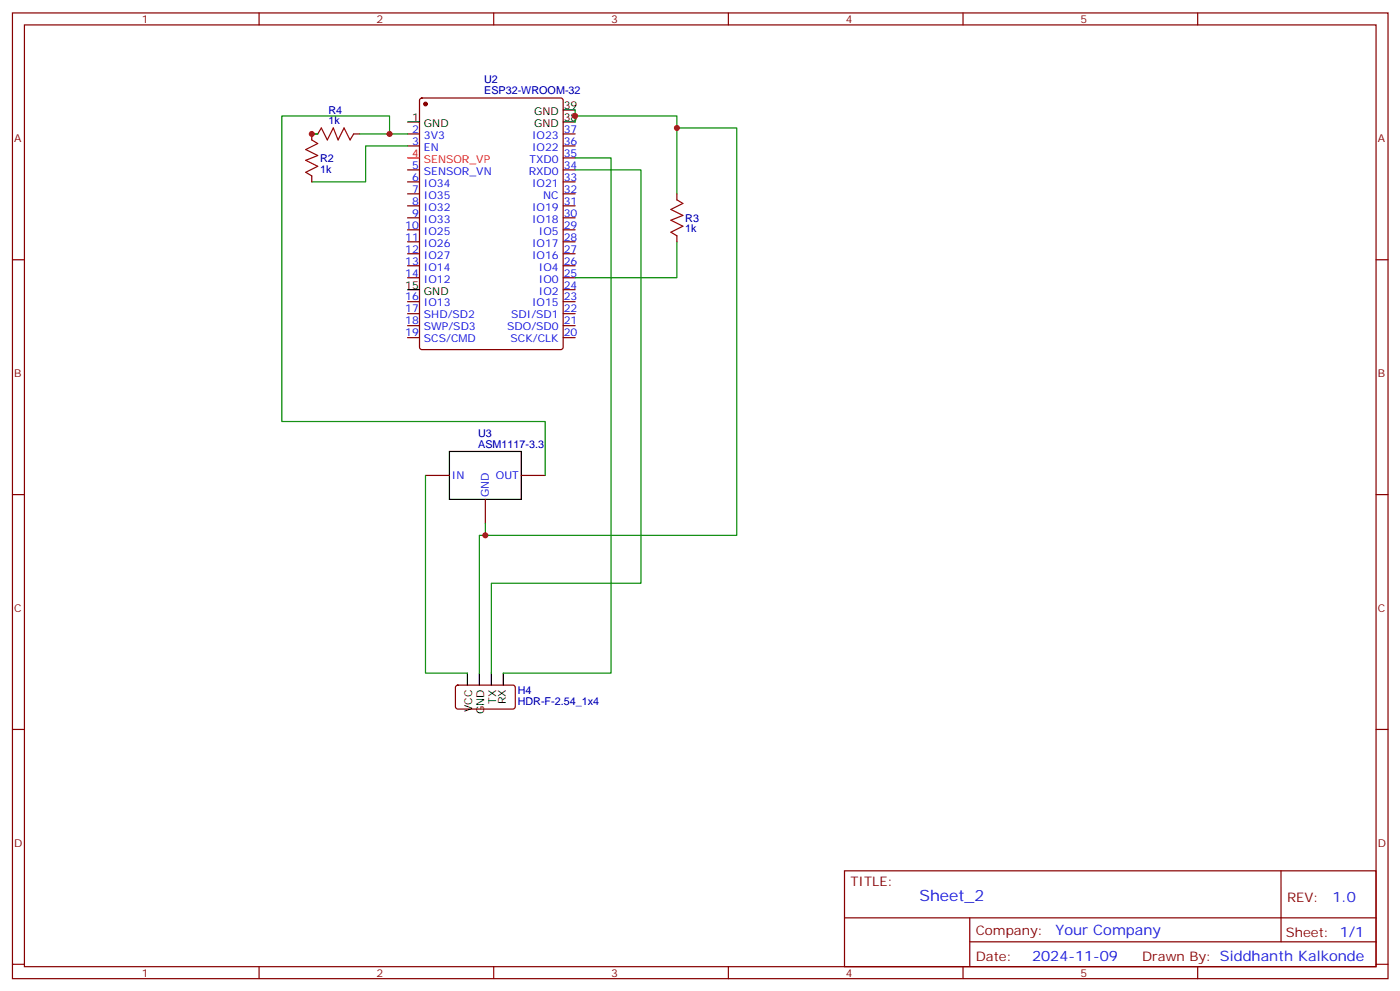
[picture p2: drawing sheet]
<svg xmlns="http://www.w3.org/2000/svg" width="413mm" height="292mm" viewBox="0 0 413 292" stroke-linecap="round" stroke-linejoin="round" font-family="sans-serif">
<g fill="none" stroke="#870000" stroke-width=".35">
<path d="M3.7 3.8h405.3v284.3h-405.3zM7.2 7.3h398.3v277.3h-398.3zM76.3 3.8v3.5M145.5 3.8v3.5M214.6 3.8v3.5M283.8 3.8v3.5M352.9 3.8v3.5M93.6 39.4h-1.7v1.8M104.2 39.4h1.8M120.1 39.4h3.5M123.8 29.1l.5-.2h40.9l.7 .4v72.9l-.4 .7h-41.2l-.6-.4-.1-72.9zM165.9 39.4h3.6"/>
<path d="M91.9 51.8v1.8M120.1 43h3.5M120.1 50h3.5M120.1 53.6h3.5M120.1 57.1h3.5M165.9 43h3.6M165.9 50h3.6M165.9 53.6h3.6M165.9 57.1h3.6M165.9 46.5h3.6M199.5 57.1v1.7M3.7 76.5h3.5"/>
<path d="M120.1 60.6h3.5M120.1 64.1h3.5M120.1 67.7h3.5M120.1 71.2h3.5M120.1 74.7h3.5M120.1 78.2h3.5M165.9 60.6h3.6M165.9 64.1h3.6M165.9 67.7h3.6M165.9 71.2h3.6M165.9 74.7h3.6M165.9 78.2h3.6"/>
<path d="M199.5 69.4v1.8M405.5 76.5h3.5M120.1 81.8h3.5M120.1 88.8h3.5M120.1 92.4h3.5M120.1 95.9h3.5M120.1 99.4h3.5M165.9 81.8h3.6M165.9 88.8h3.6M165.9 92.4h3.6M165.9 95.9h3.6M165.9 99.4h3.6"/>
<path d="M165.9 85.3h3.6M125.4 140h7M153.6 140h7.1M3.7 145.6h3.5M143 147v7.1M405.5 145.6h3.5M3.7 214.8h3.5M134.4 201.9l.5-.2 16.5 .1 .4 .6v5.9l-.7 .5-16.5-.1-.4-.6v-5.7zM405.5 214.8h3.5M248.8 256.4h156.7v28.2h-156.7zM377.5 256.4v20.9M248.9 270.2h156.5"/>
<path d="M285.8 277.3h119.6M285.8 270.2v14.2M3.7 283.9h3.5M76.3 284.6v3.5M145.5 284.6v3.5M214.6 284.6v3.5M283.8 284.6v3.5M352.9 284.6v3.5M405.5 283.9h3.5"/>
</g>
<path d="M120.1 35.9h3.5M165.9 35.9h3.6M165.9 32.4h3.6M120.1 85.3h3.5M132.4 132.9h21.2v14.1h-21.2zM137.7 198.2v3.5M141.3 198.2v3.5M144.8 198.2v3.5M148.3 198.2v3.5" fill="none" stroke="#000" stroke-width=".35"/>
<circle cx="125.4" cy="30.6" r=".53" fill="#870000" stroke="#870000" stroke-width=".35"/>
<path d="M120.1 46.5h3.5" fill="none" stroke="#f00" stroke-width=".35"/>
<path d="M93.6 39.4l1.1-1.7 1.7 3.5 1.8-3.5 1.4 3.5 1.8-3.5 1.8 3.5 1-1.8M91.9 41.2l1.7 1.1-3.5 1.7 3.5 1.8-3.5 1.4 3.5 1.8-3.5 1.7 1.8 1.1M199.5 58.8l1.7 1.1-3.5 1.8 3.5 1.7-3.5 1.4 3.5 1.8-3.5 1.8 1.8 1" fill="none" stroke="#a10000" stroke-width=".35"/>
<path d="M91.9 39.4h1.7M106 39.4h14.1M114.8 39.4v-5.3h-31.8v90h77.7v15.9M169.5 35.9v-1.8h30v23M169.5 32.4v1.7M199.5 37.7h17.6v119.9h-74.1v-3.5M120.1 43h-12.4v10.6h-15.8M169.5 50h19.4v121.7h-44.1v26.5M169.5 46.5h10.6v151.7h-31.8M199.5 71.2v10.6h-30M125.4 140v58.2h12.3M143 157.6h-1.7v40.6" fill="none" stroke="#008700" stroke-width=".35"/>
<g fill="#c00">
<circle cx="169.5" cy="34.1" r=".88"/>
<circle cx="114.8" cy="39.4" r=".88"/>
<circle cx="199.5" cy="37.7" r=".88"/>
<circle cx="143" cy="157.6" r=".88"/>
<circle cx="91.9" cy="39.4" r=".88"/>
</g>
<text font-size="4.6" fill="#00f" x="270.9" y="265.4">Sheet_2</text>
<g font-size="4.2" fill="#00f">
<text x="392.6" y="265.7">1.0</text>
<text x="311" y="275.2">Your Company</text>
<text x="304.1" y="283">2024-11-09</text>
</g>
<g font-size="3.9" fill="#800">
<text x="250.6" y="261">TITLE:</text>
<text x="379.2" y="265.7">REV:</text>
<text x="287.5" y="275.2">Company:</text>
<text x="378.9" y="275.8">Sheet: 1/1</text>
<text x="287.5" y="282.9">Date:</text>
<text x="336.6" y="282.9">Drawn By: Siddhanth Kalkonde</text>
</g>
<g font-size="3.2" fill="#800">
<text x="41.8" y="6.8">1</text>
<text x="110.9" y="6.8">2</text>
<text x="180.1" y="6.8">3</text>
<text x="249.2" y="6.8">4</text>
<text x="318.3" y="6.8">5</text>
<text x="4.2" y="41.9">A</text>
<text x="406" y="41.9">A</text>
<text x="4.2" y="111.1">B</text>
<text x="406" y="111.1">B</text>
<text x="4.2" y="180.2">C</text>
<text x="406" y="180.2">C</text>
<text x="4.2" y="249.3">D</text>
<text x="406" y="249.3">D</text>
<text x="41.8" y="287.6">1</text>
<text x="110.9" y="287.6">2</text>
<text x="180.1" y="287.6">3</text>
<text x="249.2" y="287.6">4</text>
<text x="318.3" y="287.6">5</text>
</g>
<g font-size="3.2" fill="#000080">
<text x="142.7" y="27.7">ESP32-WROOM-32</text>
<text x="142.7" y="24.5">U2</text>
<text x="96.8" y="33.4">R4</text>
<text x="96.8" y="36.6">1k</text>
<text x="94.3" y="47.6">R2</text>
<text x="94.3" y="50.8">1k</text>
<text x="201.9" y="65.3">R3</text>
<text x="201.9" y="68.4">1k</text>
<text x="140.9" y="131.9">ASM1117-3.3</text>
<text x="140.9" y="128.7">U3</text>
<text x="152.5" y="207.6">HDR-F-2.54_1x4</text>
<text x="152.5" y="204.4">H4</text>
</g>
<g font-size="3.2">
<text x="121.4" y="35.6">1</text>
<text x="157.4" y="33.8">GND</text>
<text x="166.1" y="35.6">38</text>
<text x="166.1" y="32">39</text>
<text x="124.9" y="37.3">GND</text>
<text x="157.4" y="37.3">GND</text>
<text x="119.4" y="84.9">15</text>
<text x="124.9" y="86.7">GND</text>
<text x="139.1" y="209.6" transform="rotate(-90 139.1 209.6)">VCC</text>
<text x="146.2" y="207.2" transform="rotate(-90 146.2 207.2)">TX</text>
<text x="149" y="207.4" transform="rotate(-90 149 207.4)">RX</text>
<text x="142.7" y="210.3" transform="rotate(-90 142.7 210.3)">GND</text>
</g>
<g font-size="3.2" fill="#00f">
<text x="121.4" y="39.1">2</text>
<text x="124.9" y="40.9">3V3</text>
<text x="156.8" y="40.9">IO23</text>
<text x="166.1" y="39.1">37</text>
<text x="121.4" y="42.6">3</text>
<text x="124.9" y="44.4">EN</text>
<text x="156.1" y="47.9">TXD0</text>
<text x="156.8" y="44.4">IO22</text>
<text x="166.1" y="46.1">35</text>
<text x="166.1" y="42.6">36</text>
<text x="121.4" y="49.7">5</text>
<text x="121.4" y="53.2">6</text>
<text x="124.9" y="51.4">SENSOR_VN</text>
<text x="155.8" y="51.4">RXD0</text>
<text x="166.1" y="53.2">33</text>
<text x="166.1" y="49.7">34</text>
<text x="121.4" y="56.7">7</text>
<text x="124.9" y="55">IO34</text>
<text x="124.9" y="58.5">IO35</text>
<text x="156.8" y="55">IO21</text>
<text x="160.1" y="58.5">NC</text>
<text x="166.1" y="56.7">32</text>
<text x="121.4" y="60.3">8</text>
<text x="121.4" y="63.8">9</text>
<text x="124.9" y="62">IO32</text>
<text x="124.9" y="65.5">IO33</text>
<text x="156.8" y="65.5">IO18</text>
<text x="156.8" y="62">IO19</text>
<text x="166.1" y="63.8">30</text>
<text x="166.1" y="60.3">31</text>
<text x="119.4" y="67.3">10</text>
<text x="119.4" y="70.8">11</text>
<text x="124.9" y="69.1">IO25</text>
<text x="158.8" y="69.1">IO5</text>
<text x="166.1" y="70.8">28</text>
<text x="166.1" y="67.3">29</text>
<text x="119.4" y="74.4">12</text>
<text x="119.4" y="77.9">13</text>
<text x="124.9" y="72.6">IO26</text>
<text x="124.9" y="76.1">IO27</text>
<text x="156.8" y="76.1">IO16</text>
<text x="156.8" y="72.6">IO17</text>
<text x="166.1" y="77.9">26</text>
<text x="166.1" y="74.4">27</text>
<text x="119.4" y="81.4">14</text>
<text x="124.9" y="79.7">IO14</text>
<text x="124.9" y="83.2">IO12</text>
<text x="158.8" y="83.2">IO0</text>
<text x="158.8" y="79.7">IO4</text>
<text x="166.1" y="81.4">25</text>
<text x="119.4" y="88.5">16</text>
<text x="158.8" y="86.7">IO2</text>
<text x="166.1" y="88.5">23</text>
<text x="166.1" y="84.9">24</text>
<text x="119.4" y="92">17</text>
<text x="119.4" y="95.5">18</text>
<text x="124.9" y="90.2">IO13</text>
<text x="124.9" y="93.8">SHD/SD2</text>
<text x="150.6" y="93.8">SDI/SD1</text>
<text x="156.8" y="90.2">IO15</text>
<text x="166.1" y="95.5">21</text>
<text x="166.1" y="92">22</text>
<text x="119.4" y="99.1">19</text>
<text x="124.9" y="97.3">SWP/SD3</text>
<text x="124.9" y="100.8">SCS/CMD</text>
<text x="149.5" y="97.3">SDO/SD0</text>
<text x="150.4" y="100.8">SCK/CLK</text>
<text x="166.1" y="99.1">20</text>
<text x="133.1" y="141">IN</text>
<text x="146.1" y="141">OUT</text>
<text x="144.1" y="146.3" transform="rotate(-90 144.1 146.3)">GND</text>
</g>
<g font-size="3.2" fill="#f00">
<text x="121.4" y="46.1">4</text>
<text x="124.9" y="47.9">SENSOR_VP</text>
</g>
</svg>
